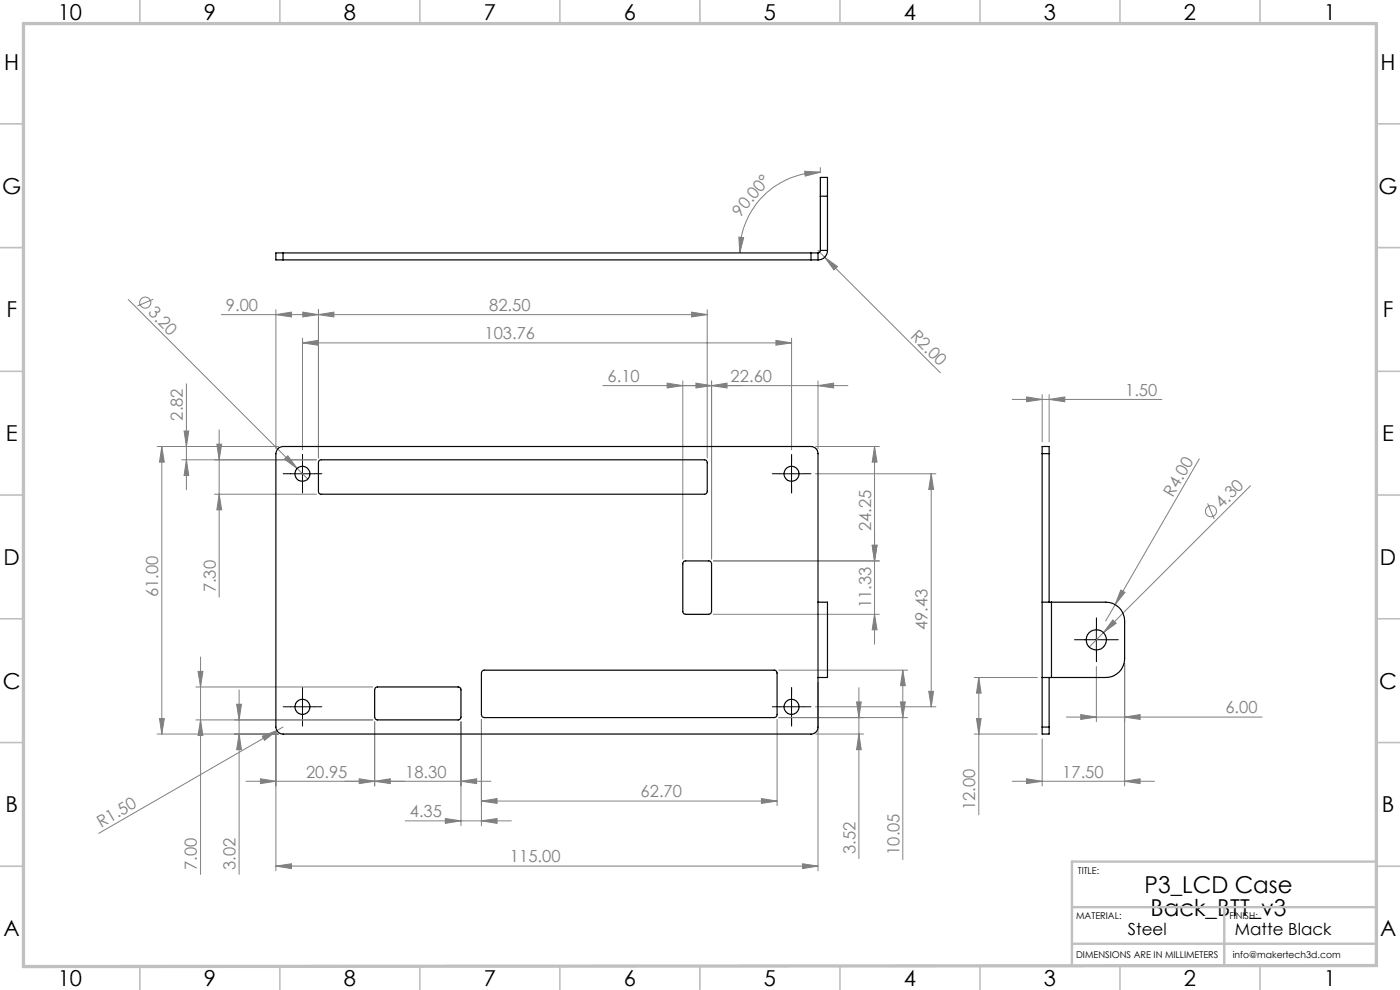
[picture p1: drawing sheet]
<svg xmlns="http://www.w3.org/2000/svg" width="297mm" height="210mm" viewBox="0 0 297 210" stroke-linecap="round" stroke-linejoin="round" font-family="sans-serif">
<g fill="none" stroke="#808080" stroke-width=".21">
<path d="M170.7 36.3l3.3 .2-3.2 .9zM174 36.5a17.1 17.1 0 0 0-17 17.1M174 35.6v1M156.7 50.3l1.1 .1-.8 3.2zM173.5 53.1l1.4 1.5M174.9 54.6l2.8 1.9-.8 .7zM174.9 54.6l24.6 24.5M27.2 63.5l38.1 38.1M32.5 63.5l-3.4 1.4M47 66.7h103M58.5 66.7l3.3-.5v1zM58.5 65.7v29.5"/>
<path d="M64.2 72.7l3.3-.5v1zM64.2 71.7v23.7M64.2 72.7h103.7M64.2 66.2l3.4 .5-3.4 .5zM67.6 66.7l3.2-.5v1zM67.6 65.7v31.4M146.7 66.2l3.3 .5-3.3 .5zM150 65.7v31.4M164.6 72.2l3.3 .5-3.3 .5zM167.9 71.7v23.7M34.3 94.7v61M34.3 94.7l.6 3.3h-1.1z"/>
<path d="M38.6 97.5h28.5M39.1 91.4h.9l-.5 3.3zM39.5 97.5l.5 3.4h-.9zM39.5 81.4v22.5M46 94.2h1l-.5 3.3zM46.5 91.2v35.5M59.1 94.7h-25.8M60.3 97.4l.8-.7 1.9 2.7zM127.9 81.8h52M141.5 81.3l3.4 .5-3.4 .5zM144.9 80.8v37.8M147.6 81.3l3.4 .5-3.4 .5z"/>
<path d="M151 81.8l3.2-.5v1zM151 80.8v37.8M173 94.7h13.5M173.5 81.8l3.3-.5v1zM173.5 80.8v14.4M185.5 94.7v42M185.5 94.7l.6 3.3h-1.1zM214.7 84.7h31.8M217.8 84.2l3.3 .5-3.3 .5zM221.1 83.7v10M222.6 84.7l3.3-.5v1zM222.6 83.7v10"/>
<path d="M254.4 97.3l-17.8 31M45.5 104.8h21.6M46.5 104.8l.5 3.4h-1zM151.3 119h35.2M173 100.5h25.5M185 115.7h1.1l-.6 3.3zM197.6 100.5v49.4M197.6 100.5l.4 3.3h-1zM256.2 106.8l1.4 3.3M265.3 103l-31.2 31.2M42.5 139.4v46.1M151.3 130.3h35.2"/>
<path d="M185.5 130.3l.6 3.3h-1.1zM234.1 134.2l-3 3.1M236.1 131.5l.7 .7-2.7 2zM236.6 128.3l-2 3.4M237.8 125.2l.9 .5-2.1 2.6zM33.3 155.7h25.8M33.8 152.4h1.1l-.6 3.3zM41.6 152.7h37.5M41.6 145.7h37.5M42 142.4h1l-.5 3.3zM42.5 152.7l.5 3.3h-1zM50.2 149.4h1l-.5 3.3z"/>
<path d="M50.7 146.4v39.1M50.7 155.7l.5 3.3h-1zM55.6 156.2l3.1-1.2-2.6 2zM58.5 155.2v29.5M58.7 155l-37.7 21.8M60 154.2l-1.3 .8M79.5 153.1v13.6M97.8 153.1v22M102.1 152.6v22.5M164.9 152.6v18.3M165.2 152.2h27.3M165.2 142.2h27.3"/>
<path d="M173 149.9h25.5M173 155.7h10.2M173.5 144.7v40M181.7 148.9h1l-.5 3.3zM182.2 145.9v36.2M182.2 155.7l.5 3.3h-1zM191 148.9h1.1l-.6 3.3zM191.5 142.2v40.1M191.5 142.2l.6 3.2h-1.1zM197 146.6h1l-.4 3.3zM206.7 155.7h13.4M206.7 143.7h13.4"/>
<path d="M207.2 152.4h.9l-.5 3.3zM207.6 143.7v29.2M207.6 143.7l.5 3.3h-.9zM221.1 156.7v10M226.2 152.1h41.6M229.3 151.6l3.3 .5-3.3 .5zM232.6 141.4v11.7M238.6 152.1l3.3-.5v1zM238.6 140.7v26M52.2 165.7h51.9M55.2 165.2l3.3 .5-3.3 .5zM76.2 165.2l3.3 .5-3.3 .5z"/>
<path d="M79.5 165.7l3.3-.5v1zM85.9 174.1h22.6M94.5 173.6l3.3 .5-3.3 .6zM97.8 165.7l3.3-.5v1zM102.1 169.9l3.3-.5v1zM102.1 169.9h62.8M102.1 174.1l3.3-.5v1.1zM161.5 169.4l3.4 .5-3.4 .5zM214.7 165.7h30.2M217.8 165.2l3.3 .5-3.3 .5zM238.6 165.7l3.3-.5v1zM58.5 183.7l3.3-.5v1z"/>
<path d="M58.5 183.7h115M170.3 183.2l3.2 .5-3.2 .5z"/>
<circle cx="30.8" cy="64.2" r="1.17"/>
<circle cx="256.9" cy="108.4" r="1.17"/>
</g>
<g fill="none" stroke="#000" stroke-width=".21" stroke-dasharray="15.2 1.3 1.3 1.3">
<path d="M64.2 98v-1.6M167.9 98v-1.6M61.7 100.5h-1.6M64.2 103v1.6M66.7 100.5h1.6M165.4 100.5h-1.6M167.9 103v1.6M170.4 100.5h1.6M230.1 135.7h-2.2M232.6 133.2v-2.1M232.6 138.2v2.2M235.1 135.7h2.1"/>
<path d="M61.7 149.9h-1.6M64.2 147.4v-1.6M64.2 152.4v1.6M66.7 149.9h1.6M165.4 149.9h-1.6M167.9 147.4v-1.6M167.9 152.4v1.6M170.4 149.9h1.6"/>
</g>
<path d="M64.2 98v5M167.9 98v5M61.7 100.5h5M165.4 100.5h5M230.1 135.7h5M232.6 133.2v5M61.7 149.9h5M64.2 147.5v4.9M165.4 149.9h5M167.9 147.5v4.9" fill="none" stroke="#000" stroke-width=".21"/>
<g fill="none" stroke="#c0c0c0" stroke-width=".35">
<path d="M29.7 0v5M59.4 0v5M89.1 0v5M118.8 0v5M148.5 0v5M178.2 0v5M207.9 0v5M237.6 0v5M267.3 0v5M0 26.3h5M292 26.3h5M0 52.5h5"/>
<path d="M292 52.5h5M0 78.8h5M292 78.8h5M0 105h5M5 105h.1M292 105h.1M292 105h5M0 131.3h5M292 131.3h5M0 157.5h5M292 157.5h5M0 183.8h5"/>
<path d="M292 183.8h5M29.7 205v5M59.4 205v5M89.1 205v5M118.8 205v5M148.5 205h.1M148.5 205v5M178.2 205v5M207.9 205v5M237.6 205v5M267.3 205v5"/>
</g>
<path d="M227.4 192.4h64.6M259.7 192.4v12.4M292 182.8h-64.6v22M227.4 200.2h64.6" fill="none" stroke="#c0c0c0" stroke-width=".5"/>
<path d="M5 5h287v199.8l-287 .2z" fill="none" stroke="#c0c0c0" stroke-width=".7"/>
<g fill="#808080">
<path d="M60.3 97.4l.8-.7 1.9 2.7z"/>
<path d="M55.6 156.2l3.1-1.2-2.6 2z"/>
<path d="M236.1 131.5l.7 .7-2.7 2z"/>
<path d="M237.8 125.2l.9 .5-2.1 2.6z"/>
<path d="M174.9 54.6l2.8 1.9-.8 .7z"/>
<path d="M173.5 81.8l3.3-.5v1zM147.6 81.3l3.4 .5-3.4 .5zM238.6 165.7l3.3-.5v1zM217.8 165.2l3.3 .5-3.3 .5zM238.6 152.1l3.3-.5v1zM229.3 151.6l3.3 .5-3.3 .5z"/>
<path d="M58.5 183.7l3.3-.5v1zM170.3 183.2l3.2 .5-3.2 .5zM55.2 165.2l3.3 .5-3.3 .5zM79.5 165.7l3.3-.5v1zM102.1 169.9l3.3-.5v1zM161.5 169.4l3.4 .5-3.4 .5zM58.5 66.7l3.3-.5v1zM64.2 66.2l3.4 .5-3.4 .5zM67.6 66.7l3.2-.5v1zM146.7 66.2l3.3 .5-3.3 .5zM64.2 72.7l3.3-.5v1zM164.6 72.2l3.3 .5-3.3 .5zM217.8 84.2l3.3 .5-3.3 .5zM222.6 84.7l3.3-.5v1z"/>
<path d="M141.5 81.3l3.4 .5-3.4 .5zM151 81.8l3.2-.5v1z"/>
<path d="M170.7 36.3l3.3 .2-3.2 .9zM156.7 50.3l1.1 .1-.8 3.2z"/>
<path d="M191 148.9h1.1l-.6 3.3zM191.5 142.2l.6 3.2h-1.1z"/>
<path d="M33.8 152.4h1.1l-.6 3.3zM34.3 94.7l.6 3.3h-1.1zM50.7 155.7l.5 3.3h-1zM50.2 149.4h1l-.5 3.3zM185 115.7h1.1l-.6 3.3zM185.5 94.7l.6 3.3h-1.1z"/>
<path d="M46 94.2h1l-.5 3.3zM46.5 104.8l.5 3.4h-1z"/>
<path d="M181.7 148.9h1l-.5 3.3zM182.2 155.7l.5 3.3h-1zM42 142.4h1l-.5 3.3zM42.5 152.7l.5 3.3h-1zM39.1 91.4h.9l-.5 3.3zM39.5 97.5l.5 3.4h-.9zM197.6 100.5l.4 3.3h-1zM197 146.6h1l-.4 3.3zM185 115.7h1.1l-.6 3.3zM185.5 130.3l.6 3.3h-1.1zM207.6 143.7l.5 3.3h-.9zM207.2 152.4h.9l-.5 3.3z"/>
<path d="M76.2 165.2l3.3 .5-3.3 .5zM97.8 165.7l3.3-.5v1zM94.5 173.6l3.3 .5-3.3 .6zM102.1 174.1l3.3-.5v1.1z"/>
</g>
<g fill="none" stroke="#000" stroke-width=".25">
<path d="M60 53.6h-1.5v1.5h1.5M60 53.6v1.5M60 53.6h112M60 55.1h112M172 53.6h1.5M172 55.1h1.5M172 53.6v1.5M173.5 53.6v1.5M174 41.6v-4h1.5v4M174 53.1v.3l-.5 .2M174 41.6h1.5M174 53.1h1.5"/>
<path d="M174 41.6v11.5M175.5 53.1a1.99 1.99 0 0 1-2 2M175.5 41.6v11.5M59 95.2l.2-.2 .8-.3h112a1.51 1.51 0 0 1 1.5 1.5v58a1.45 1.45 0 0 1-1.5 1.5h-112a1.51 1.51 0 0 1-1.5-1.5v-58zM67.7 97.7l.3-.2h81.4a.6 .6 0 0 1 .6 .6v6.1a.6 .6 0 0 1-.6 .6h-81.2a.55 .55 0 0 1-.6-.6v-6.2zM221.1 96.2v-1.5h1.5v1.5M221.1 96.2v58M221.1 96.2h1.5M222.6 96.2v31.5M145.1 119.1l5.3-.1a.6 .6 0 0 1 .6 .6v10.1a.6 .6 0 0 1-.6 .6h-4.9a.6 .6 0 0 1-.6-.6v-10.3zM173.5 127.7h2v16h-2M221.1 127.7h2"/>
<path d="M223.1 127.7h11.5a4 4 0 0 1 4 4v8a4 4 0 0 1-4 4h-11.5M223.1 127.7v16M79.7 145.9l.3-.2h17.2a.6 .6 0 0 1 .6 .6v5.8a.6 .6 0 0 1-.6 .6h-17.1a.6 .6 0 0 1-.6-.6v-5.8zM102.2 142.4l.4-.2h61.7a.6 .6 0 0 1 .6 .6v8.8a.6 .6 0 0 1-.6 .6h-61.6a.6 .6 0 0 1-.6-.6zM221.1 143.7h2M221.1 154.2v1.5h1.5v-1.5M221.1 154.2h1.5M222.6 143.7v10.5"/>
<circle cx="64.2" cy="100.5" r="1.6"/>
<circle cx="167.9" cy="100.5" r="1.6"/>
<circle cx="232.6" cy="135.7" r="2.15"/>
<circle cx="64.2" cy="149.9" r="1.6"/>
<circle cx="167.9" cy="149.9" r="1.6"/>
</g>
<g font-size="4.9">
<text x="242.8" y="189.4">P3_LCD Case</text>
<text x="244.1" y="194.3">Back_BTT_v3</text>
</g>
<g font-size="4.7">
<text x="12.2" y="4.2">10</text>
<text x="43.2" y="4.2">9</text>
<text x="72.9" y="4.2">8</text>
<text x="102.6" y="4.2">7</text>
<text x="132.3" y="4.2">6</text>
<text x="162" y="4.2">5</text>
<text x="191.7" y="4.2">4</text>
<text x="221.4" y="4.2">3</text>
<text x="251.1" y="4.2">2</text>
<text x="280.8" y="4.2">1</text>
<text x=".9" y="14.8">H</text>
<text x="292.9" y="14.8">H</text>
<text x=".5" y="41">G</text>
<text x="292.4" y="41">G</text>
<text x="1.4" y="67.3">F</text>
<text x="293.4" y="67.3">F</text>
<text x="1.2" y="93.5">E</text>
<text x="293.2" y="93.5">E</text>
<text x=".8" y="119.8">D</text>
<text x="292.8" y="119.8">D</text>
<text x=".6" y="146">C</text>
<text x="292.6" y="146">C</text>
<text x="1.2" y="172.3">B</text>
<text x="293.2" y="172.3">B</text>
<text x=".8" y="198.5">A</text>
<text x="292.8" y="198.5">A</text>
<text x="12.2" y="209.2">10</text>
<text x="43.2" y="209.2">9</text>
<text x="72.9" y="209.2">8</text>
<text x="102.6" y="209.2">7</text>
<text x="132.3" y="209.2">6</text>
<text x="162" y="209.2">5</text>
<text x="191.7" y="209.2">4</text>
<text x="221.4" y="209.2">3</text>
<text x="251.1" y="209.2">2</text>
<text x="280.8" y="209.2">1</text>
</g>
<g font-size="3.5" fill="#808080">
<text x="157" y="46.1" transform="rotate(-50 157 46.1)">90.00°</text>
<text x="47.9" y="65.9">9.00</text>
<text x="103.8" y="65.9">82.50</text>
<text x="31.3" y="66.5" transform="rotate(45 31.3 66.5)">3.20</text>
<text x="102.8" y="71.9">103.76</text>
<text x="193" y="71.5" transform="rotate(45 193 71.5)">R2.00</text>
<text x="128.9" y="81">6.10</text>
<text x="155" y="81">22.60</text>
<text x="238.7" y="83.9">1.50</text>
<text x="38.8" y="89.2" transform="rotate(-90 38.8 89.2)">2.82</text>
<text x="248.8" y="105.6" transform="rotate(-60 248.8 105.6)">R4.00</text>
<text x="259.2" y="108" transform="rotate(-45 259.2 108)">4.30</text>
<text x="184.8" y="112.7" transform="rotate(-90 184.8 112.7)">24.25</text>
<text x="45.8" y="125.7" transform="rotate(-90 45.8 125.7)">7.30</text>
<text x="33.6" y="126.6" transform="rotate(-90 33.6 126.6)">61.00</text>
<text x="184.8" y="129" transform="rotate(-90 184.8 129)">11.33</text>
<text x="196.8" y="133.7" transform="rotate(-90 196.8 133.7)">49.43</text>
<text x="260" y="151.3">6.00</text>
<text x="64.9" y="164.9">20.95</text>
<text x="86" y="164.9">18.30</text>
<text x="225.4" y="164.9">17.50</text>
<text x="86.9" y="173.4">4.35</text>
<text x="135.9" y="169.1">62.70</text>
<text x="206.9" y="171.8" transform="rotate(-90 206.9 171.8)">12.00</text>
<text x="21.4" y="175.6" transform="rotate(-30 21.4 175.6)">R1.50</text>
<text x="41.8" y="184.5" transform="rotate(-90 41.8 184.5)">7.00</text>
<text x="50" y="184.5" transform="rotate(-90 50 184.5)">3.02</text>
<text x="108.2" y="182.9">115.00</text>
<text x="181.5" y="181.1" transform="rotate(-90 181.5 181.1)">3.52</text>
<text x="190.8" y="181.3" transform="rotate(-90 190.8 181.3)">10.05</text>
</g>
<g font-size="3.5">
<text x="239.3" y="198.3">Steel</text>
<text x="262" y="198.3">Matte Black</text>
</g>
<g font-size="2">
<text x="228.7" y="185.4">TITLE:</text>
<text x="228.3" y="195">MATERIAL:</text>
<text x="260.8" y="195">FINISH:</text>
<text x="228.3" y="203.2">DIMENSIONS ARE IN MILLIMETERS</text>
<text x="261.5" y="203.2">info@makertech3d.com</text>
</g>
</svg>
